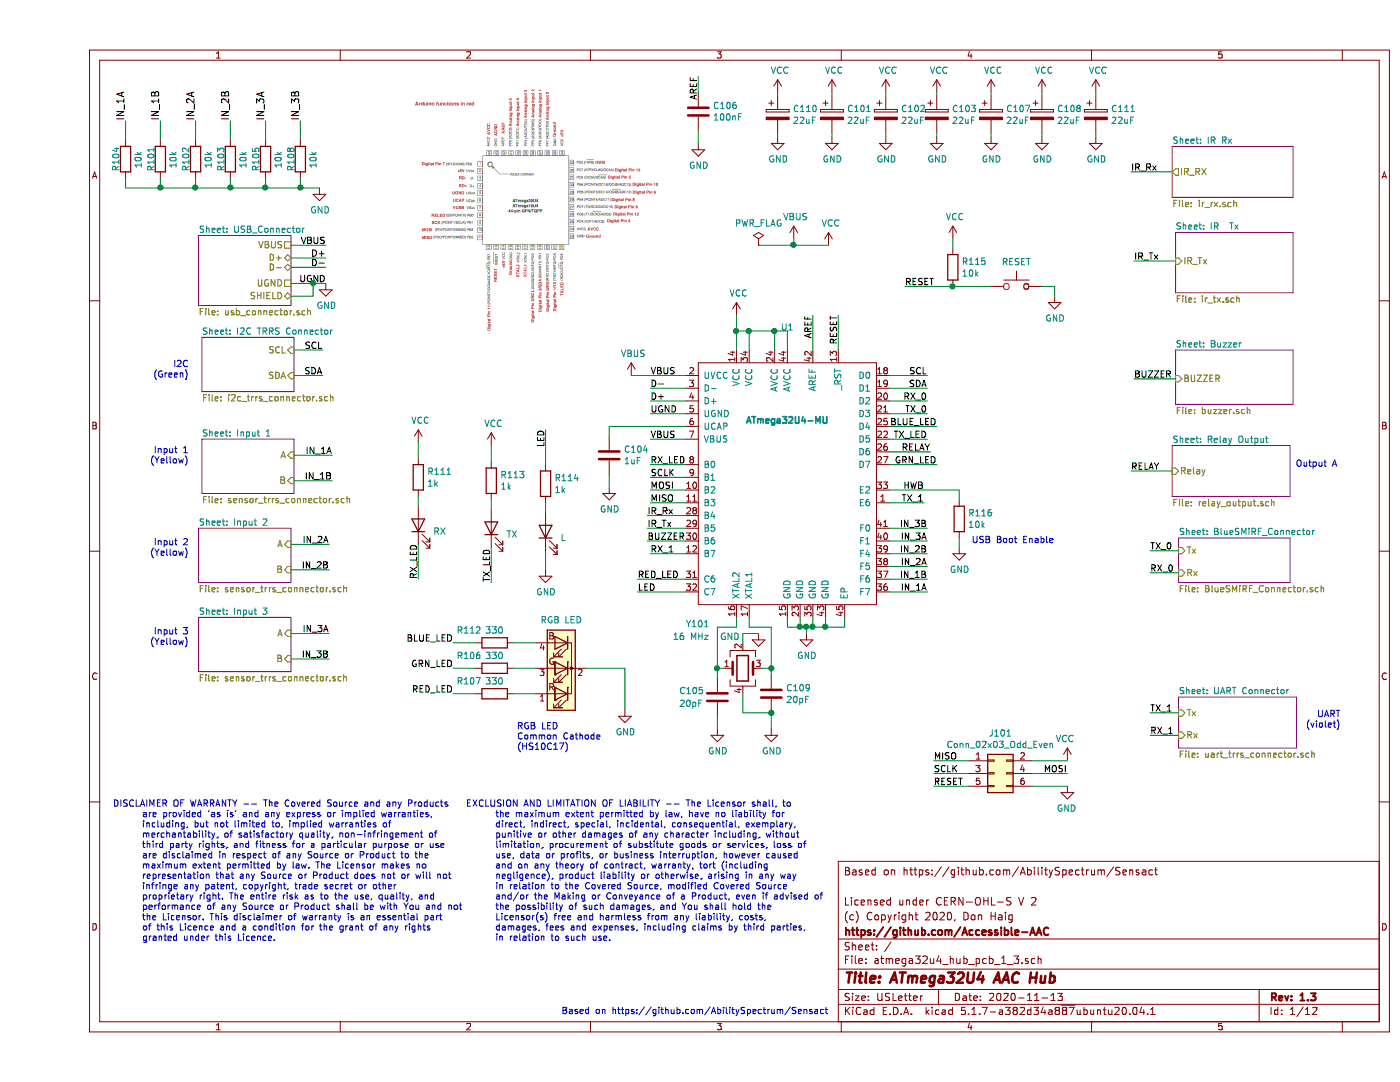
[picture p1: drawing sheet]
EESchema Schematic File Version 4
EELAYER 30 0
EELAYER END
$Descr USLetter 11000 8500
encoding utf-8
Sheet 1 12
Title "ATmega32U4 AAC Hub"
Date "2020-11-13"
Rev "1.3"
Comp "https://github.com/Accessible-AAC"
Comment1 "(c) Copyright 2020, Don Haig"
Comment2 "Licensed under CERN-OHL-S V 2"
Comment3 ""
Comment4 "Based on https://github.com/AbilitySpectrum/Sensact"
$EndDescr
Text Label 2225 2750 2    50   ~ 0
SCL
Text Label 2225 2950 2    50   ~ 0
SDA
Text Notes 1175 3650 2    50   ~ 0
Input 1\n(Yellow)
Text Notes 1175 2975 2    50   ~ 0
I2C\n(Green)
Wire Wire Line
	2000 2750 2225 2750
Wire Wire Line
	2000 2950 2225 2950
Text Label 2300 3575 2    50   ~ 0
IN_1A
Text Label 2300 3775 2    50   ~ 0
IN_1B
Text Label 2275 4275 2    50   ~ 0
IN_2A
Text Label 2275 4475 2    50   ~ 0
IN_2B
Wire Wire Line
	2000 3575 2300 3575
Wire Wire Line
	2300 3775 2000 3775
Wire Wire Line
	2275 4275 1975 4275
Wire Wire Line
	1975 4475 2275 4475
$Comp
L power:GND #PWR0107
U 1 1
P 6225 1075
F 0 "#PWR0107" H 6225 825 50  0001 C CNN
F 1 "GND" H 6230 902 50  0000 C CNN
F 2 "" H 6225 1075 50  0001 C CNN
F 3 "" H 6225 1075 50  0001 C CNN
	1    6225 1075
	1    0    0    -1  
$EndComp
Wire Wire Line
	6225 725  6225 750 
Wire Wire Line
	6225 1050 6225 1075
$Comp
L Device:CP C101
U 1 1
P 6225 900
F 0 "C101" H 6343 946 50  0000 L CNN
F 1 "22uF" H 6343 855 50  0000 L CNN
F 2 "Capacitor_SMD:C_0805_2012Metric" H 6263 750 50  0001 C CNN
F 3 "~" H 6225 900 50  0001 C CNN
F 4 "C45783" H 6225 900 50  0001 C CNN "LCSC"
	1    6225 900 
	1    0    0    -1  
$EndComp
$Sheet
S 1275 2650 725  425 
U 5DE6782E
F0 "I2C TRRS Connector" 50
F1 "i2c_trrs_connector.sch" 50
F2 "SCL" I R 2000 2750 50 
F3 "SDA" I R 2000 2950 50 
$EndSheet
$Sheet
S 1275 3450 725  425 
U 5DEA0F16
F0 "Input 1" 50
F1 "sensor_trrs_connector.sch" 50
F2 "A" I R 2000 3575 50 
F3 "B" I R 2000 3775 50 
$EndSheet
Text Notes 1175 4375 2    50   ~ 0
Input 2\n(Yellow)
$Sheet
S 1250 4150 725  425 
U 5DEB8CB2
F0 "Input 2" 50
F1 "sensor_trrs_connector.sch" 50
F2 "A" I R 1975 4275 50 
F3 "B" I R 1975 4475 50 
$EndSheet
Text Label 2275 4975 2    50   ~ 0
IN_3A
Text Label 2275 5175 2    50   ~ 0
IN_3B
Wire Wire Line
	2275 4975 1975 4975
Wire Wire Line
	1975 5175 2275 5175
Text Notes 1175 5075 2    50   ~ 0
Input 3\n(Yellow)
$Sheet
S 1250 4850 725  425 
U 5DEEB865
F0 "Input 3" 50
F1 "sensor_trrs_connector.sch" 50
F2 "A" I R 1975 4975 50 
F3 "B" I R 1975 5175 50 
$EndSheet
Wire Wire Line
	675  1100 675  950 
Text Label 675  950  1    56   ~ 0
IN_1A
Wire Wire Line
	950  1100 950  950 
Wire Wire Line
	1225 1100 1225 950 
Wire Wire Line
	1500 1100 1500 950 
Wire Wire Line
	1775 1100 1775 950 
Wire Wire Line
	2050 1100 2050 950 
$Sheet
S 8925 1825 925  475 
U 5DF0F500
F0 "IR  Tx" 50
F1 "ir_tx.sch" 50
F2 "IR_Tx" I L 8925 2050 50 
$EndSheet
Wire Wire Line
	8925 2050 8600 2050
Text Label 8600 2050 0    50   ~ 0
IR_Tx
$Sheet
S 8925 2750 925  425 
U 5DF1C911
F0 "Buzzer" 50
F1 "buzzer.sch" 50
F2 "BUZZER" I L 8925 2975 50 
$EndSheet
Wire Wire Line
	8925 2975 8600 2975
Text Label 8600 2975 0    50   ~ 0
BUZZER
Text Label 8575 3700 0    50   ~ 0
RELAY
Wire Wire Line
	8900 3700 8575 3700
$Sheet
S 8900 3500 925  400 
U 5DF31309
F0 "Relay Output" 50
F1 "relay_output.sch" 50
F2 "Relay" I L 8900 3700 50 
$EndSheet
Text Notes 10200 3675 2    50   ~ 0
Output A\n
Wire Wire Line
	8950 4325 8725 4325
Wire Wire Line
	8950 4500 8725 4500
Text Label 8725 4325 0    50   ~ 0
TX_0
Text Label 8725 4500 0    50   ~ 0
RX_0
Text Label 950  950  1    56   ~ 0
IN_1B
Text Label 1225 950  1    56   ~ 0
IN_2A
Text Label 1500 950  1    56   ~ 0
IN_2B
Text Label 1775 950  1    56   ~ 0
IN_3A
Text Label 2050 950  1    56   ~ 0
IN_3B
$Comp
L Device:R R104
U 1 1
P 675 1250
F 0 "R104" V 600 1150 50  0000 L CNN
F 1 "10k" V 775 1175 50  0000 L CNN
F 2 "Resistor_SMD:R_0603_1608Metric" V 605 1250 50  0001 C CNN
F 3 "~" H 675 1250 50  0001 C CNN
F 4 "CHIP RESISTOR - SURFACE MOUNT 10KOHMS ±1% 1/10W 0603 ROHS" V 675 1250 50  0001 C CNN "Description"
F 5 " C25804" V 675 1250 50  0001 C CNN "LCSC"
	1    675  1250
	1    0    0    -1  
$EndComp
Wire Wire Line
	675  1400 675  1475
Wire Wire Line
	2050 1400 2050 1475
Wire Wire Line
	1775 1400 1775 1475
Connection ~ 1775 1475
Wire Wire Line
	1775 1475 2050 1475
Wire Wire Line
	1500 1400 1500 1475
Connection ~ 1500 1475
Wire Wire Line
	1500 1475 1775 1475
Wire Wire Line
	675  1475 950  1475
Wire Wire Line
	950  1400 950  1475
Connection ~ 950  1475
Wire Wire Line
	950  1475 1225 1475
Wire Wire Line
	1225 1400 1225 1475
Connection ~ 1225 1475
Wire Wire Line
	1225 1475 1500 1475
$Comp
L Device:LED_RCGB D102
U 1 1
P 4100 5250
F 0 "D102" H 4100 4783 50  0001 C CNN
F 1 "RGB LED" H 4100 4874 50  0000 C CNN
F 2 "LED_THT:LED_D5.0mm-4_RGB" H 4100 5200 50  0001 C CNN
F 3 "~" H 4100 5200 50  0001 C CNN
	1    4100 5250
	-1   0    0    1   
$EndComp
Wire Wire Line
	4600 5250 4300 5250
$Comp
L power:GND #PWR0112
U 1 1
P 4600 5575
F 0 "#PWR0112" H 4600 5325 50  0001 C CNN
F 1 "GND" H 4605 5402 50  0000 C CNN
F 2 "" H 4600 5575 50  0001 C CNN
F 3 "" H 4600 5575 50  0001 C CNN
	1    4600 5575
	1    0    0    -1  
$EndComp
Wire Wire Line
	4600 5250 4600 5575
Wire Wire Line
	3725 5450 3900 5450
Wire Wire Line
	3725 5250 3900 5250
Wire Wire Line
	3725 5050 3900 5050
Text Label 3250 5450 2    50   ~ 0
RED_LED
Text Label 3250 5250 2    50   ~ 0
GRN_LED
Text Label 3250 5050 2    50   ~ 0
BLUE_LED
Wire Wire Line
	3425 5450 3250 5450
Wire Wire Line
	3425 5250 3250 5250
Wire Wire Line
	3425 5050 3250 5050
$Comp
L Device:R R112
U 1 1
P 3575 5050
F 0 "R112" V 3475 4850 50  0000 C CNN
F 1 "330" V 3475 5050 50  0000 C CNN
F 2 "Resistor_SMD:R_0603_1608Metric" V 3505 5050 50  0001 C CNN
F 3 "~" H 3575 5050 50  0001 C CNN
F 4 "CHIP RESISTOR - SURFACE MOUNT 330OHMS ±1% 1/10W 0603 ROHS" V 3575 5050 50  0001 C CNN "Description"
F 5 "C23138" V 3575 5050 50  0001 C CNN "LCSC"
	1    3575 5050
	0    1    1    0   
$EndComp
$Comp
L Device:R R106
U 1 1
P 3575 5250
F 0 "R106" V 3475 5050 50  0000 C CNN
F 1 "330" V 3475 5250 50  0000 C CNN
F 2 "Resistor_SMD:R_0603_1608Metric" V 3505 5250 50  0001 C CNN
F 3 "~" H 3575 5250 50  0001 C CNN
F 4 "CHIP RESISTOR - SURFACE MOUNT 330OHMS ±1% 1/10W 0603 ROHS" V 3575 5250 50  0001 C CNN "Description"
F 5 "C23138" V 3575 5250 50  0001 C CNN "LCSC"
	1    3575 5250
	0    1    1    0   
$EndComp
$Comp
L Device:R R107
U 1 1
P 3575 5450
F 0 "R107" V 3475 5250 50  0000 C CNN
F 1 "330" V 3475 5450 50  0000 C CNN
F 2 "Resistor_SMD:R_0603_1608Metric" V 3505 5450 50  0001 C CNN
F 3 "~" H 3575 5450 50  0001 C CNN
F 4 "CHIP RESISTOR - SURFACE MOUNT 330OHMS ±1% 1/10W 0603 ROHS" V 3575 5450 50  0001 C CNN "Description"
F 5 "C23138" V 3575 5450 50  0001 C CNN "LCSC"
	1    3575 5450
	0    1    1    0   
$EndComp
$Comp
L Device:R R101
U 1 1
P 950 1250
F 0 "R101" V 875 1150 50  0000 L CNN
F 1 "10k" V 1050 1175 50  0000 L CNN
F 2 "Resistor_SMD:R_0603_1608Metric" V 880 1250 50  0001 C CNN
F 3 "~" H 950 1250 50  0001 C CNN
F 4 "CHIP RESISTOR - SURFACE MOUNT 10KOHMS ±1% 1/10W 0603 ROHS" V 950 1250 50  0001 C CNN "Description"
F 5 " C25804" V 950 1250 50  0001 C CNN "LCSC"
	1    950  1250
	1    0    0    -1  
$EndComp
$Comp
L Device:R R102
U 1 1
P 1225 1250
F 0 "R102" V 1150 1150 50  0000 L CNN
F 1 "10k" V 1325 1175 50  0000 L CNN
F 2 "Resistor_SMD:R_0603_1608Metric" V 1155 1250 50  0001 C CNN
F 3 "~" H 1225 1250 50  0001 C CNN
F 4 "CHIP RESISTOR - SURFACE MOUNT 10KOHMS ±1% 1/10W 0603 ROHS" V 1225 1250 50  0001 C CNN "Description"
F 5 " C25804" V 1225 1250 50  0001 C CNN "LCSC"
	1    1225 1250
	1    0    0    -1  
$EndComp
$Comp
L Device:R R103
U 1 1
P 1500 1250
F 0 "R103" V 1425 1150 50  0000 L CNN
F 1 "10k" V 1600 1175 50  0000 L CNN
F 2 "Resistor_SMD:R_0603_1608Metric" V 1430 1250 50  0001 C CNN
F 3 "~" H 1500 1250 50  0001 C CNN
F 4 "CHIP RESISTOR - SURFACE MOUNT 10KOHMS ±1% 1/10W 0603 ROHS" V 1500 1250 50  0001 C CNN "Description"
F 5 " C25804" V 1500 1250 50  0001 C CNN "LCSC"
	1    1500 1250
	1    0    0    -1  
$EndComp
$Comp
L Device:R R105
U 1 1
P 1775 1250
F 0 "R105" V 1700 1150 50  0000 L CNN
F 1 "10k" V 1875 1175 50  0000 L CNN
F 2 "Resistor_SMD:R_0603_1608Metric" V 1705 1250 50  0001 C CNN
F 3 "~" H 1775 1250 50  0001 C CNN
F 4 "CHIP RESISTOR - SURFACE MOUNT 10KOHMS ±1% 1/10W 0603 ROHS" V 1775 1250 50  0001 C CNN "Description"
F 5 " C25804" V 1775 1250 50  0001 C CNN "LCSC"
	1    1775 1250
	1    0    0    -1  
$EndComp
$Comp
L Device:R R108
U 1 1
P 2050 1250
F 0 "R108" V 1975 1150 50  0000 L CNN
F 1 "10k" V 2150 1175 50  0000 L CNN
F 2 "Resistor_SMD:R_0603_1608Metric" V 1980 1250 50  0001 C CNN
F 3 "~" H 2050 1250 50  0001 C CNN
F 4 "CHIP RESISTOR - SURFACE MOUNT 10KOHMS ±1% 1/10W 0603 ROHS" V 2050 1250 50  0001 C CNN "Description"
F 5 " C25804" V 2050 1250 50  0001 C CNN "LCSC"
	1    2050 1250
	1    0    0    -1  
$EndComp
$Sheet
S 1250 1850 725  550 
U 5E160AF7
F0 "USB_Connector" 50
F1 "usb_connector.sch" 50
F2 "D+" B R 1975 2025 50 
F3 "D-" B R 1975 2100 50 
F4 "VBUS" U R 1975 1925 50 
F5 "UGND" U R 1975 2225 50 
F6 "SHIELD" B R 1975 2325 50 
$EndSheet
$Comp
L power:GND #PWR?
U 1 1
P 6025 4975
AR Path="/5E18A69F/5E22F320" Ref="#PWR?"  Part="1" 
AR Path="/5E22F320" Ref="#PWR0116"  Part="1" 
F 0 "#PWR0116" H 6025 4725 50  0001 C CNN
F 1 "GND" H 6030 4802 50  0000 C CNN
F 2 "" H 6025 4975 50  0001 C CNN
F 3 "" H 6025 4975 50  0001 C CNN
	1    6025 4975
	1    0    0    -1  
$EndComp
Wire Wire Line
	5875 4850 5875 4925
Wire Wire Line
	5875 4925 5975 4925
Wire Wire Line
	6025 4925 6025 4975
Wire Wire Line
	6175 4925 6175 4850
Connection ~ 6025 4925
Wire Wire Line
	6075 4850 6075 4925
Wire Wire Line
	6025 4925 6075 4925
Connection ~ 6075 4925
Wire Wire Line
	6075 4925 6175 4925
Wire Wire Line
	5975 4850 5975 4925
Connection ~ 5975 4925
Wire Wire Line
	5975 4925 6025 4925
Text Label 4800 3650 0    50   ~ 0
RX_LED
Text Label 6975 3450 2    50   ~ 0
TX_LED
Wire Wire Line
	4800 3650 5075 3650
Wire Wire Line
	6675 3450 6975 3450
Text Label 6950 3850 2    50   ~ 0
HWB
$Comp
L Device:C C?
U 1 1
P 5325 5475
AR Path="/5E18A69F/5E22F370" Ref="C?"  Part="1" 
AR Path="/5E22F370" Ref="C105"  Part="1" 
F 0 "C105" H 5025 5525 50  0000 L CNN
F 1 "20pF" H 5025 5425 50  0000 L CNN
F 2 "Capacitor_SMD:C_0603_1608Metric" H 5363 5325 50  0001 C CNN
F 3 "~" H 5325 5475 50  0001 C CNN
F 4 "C1648" H 5325 5475 50  0001 C CNN "LCSC"
	1    5325 5475
	1    0    0    -1  
$EndComp
$Comp
L power:GND #PWR?
U 1 1
P 5325 5725
AR Path="/5E18A69F/5E22F37C" Ref="#PWR?"  Part="1" 
AR Path="/5E22F37C" Ref="#PWR0110"  Part="1" 
F 0 "#PWR0110" H 5325 5475 50  0001 C CNN
F 1 "GND" H 5330 5552 50  0000 C CNN
F 2 "" H 5325 5725 50  0001 C CNN
F 3 "" H 5325 5725 50  0001 C CNN
	1    5325 5725
	1    0    0    -1  
$EndComp
$Comp
L power:GND #PWR?
U 1 1
P 5750 5725
AR Path="/5E18A69F/5E22F382" Ref="#PWR?"  Part="1" 
AR Path="/5E22F382" Ref="#PWR0115"  Part="1" 
F 0 "#PWR0115" H 5750 5475 50  0001 C CNN
F 1 "GND" H 5755 5552 50  0000 C CNN
F 2 "" H 5750 5725 50  0001 C CNN
F 3 "" H 5750 5725 50  0001 C CNN
	1    5750 5725
	1    0    0    -1  
$EndComp
Wire Wire Line
	5475 4850 5475 4925
Wire Wire Line
	5475 4925 5325 4925
Wire Wire Line
	5325 4925 5325 5250
Wire Wire Line
	5375 5250 5325 5250
Connection ~ 5325 5250
Wire Wire Line
	5325 5250 5325 5325
Wire Wire Line
	5675 5250 5750 5250
Wire Wire Line
	5750 5250 5750 5300
Wire Wire Line
	5750 5250 5750 4925
Wire Wire Line
	5750 4925 5575 4925
Wire Wire Line
	5575 4925 5575 4850
Connection ~ 5750 5250
Wire Wire Line
	5325 5625 5325 5725
$Comp
L Device:R R?
U 1 1
P 2975 3750
AR Path="/5E18A69F/5E22F396" Ref="R?"  Part="1" 
AR Path="/5E22F396" Ref="R111"  Part="1" 
F 0 "R111" H 3045 3796 50  0000 L CNN
F 1 "1k" H 3045 3705 50  0000 L CNN
F 2 "Resistor_SMD:R_0603_1608Metric" V 2905 3750 50  0001 C CNN
F 3 "~" H 2975 3750 50  0001 C CNN
F 4 "C21190" H 2975 3750 50  0001 C CNN "LCSC"
	1    2975 3750
	1    0    0    -1  
$EndComp
$Comp
L Device:LED D?
U 1 1
P 2975 4125
AR Path="/5E18A69F/5E22F39C" Ref="D?"  Part="1" 
AR Path="/5E22F39C" Ref="D101"  Part="1" 
F 0 "D101" V 3014 4008 50  0001 R CNN
F 1 "RX" V 2923 4008 50  0000 R CNN
F 2 "LED_SMD:LED_0603_1608Metric" H 2975 4125 50  0001 C CNN
F 3 "~" H 2975 4125 50  0001 C CNN
F 4 "C72043" V 2975 4125 50  0001 C CNN "LCSC"
	1    2975 4125
	0    -1   -1   0   
$EndComp
Wire Wire Line
	2975 3900 2975 3975
Wire Wire Line
	2975 4275 2975 4550
Text Label 2975 4550 1    50   ~ 0
RX_LED
$Comp
L Device:R R?
U 1 1
P 3550 3775
AR Path="/5E18A69F/5E22F3AC" Ref="R?"  Part="1" 
AR Path="/5E22F3AC" Ref="R113"  Part="1" 
F 0 "R113" H 3620 3821 50  0000 L CNN
F 1 "1k" H 3620 3730 50  0000 L CNN
F 2 "Resistor_SMD:R_0603_1608Metric" V 3480 3775 50  0001 C CNN
F 3 "~" H 3550 3775 50  0001 C CNN
F 4 "C21190" H 3550 3775 50  0001 C CNN "LCSC"
	1    3550 3775
	1    0    0    -1  
$EndComp
$Comp
L Device:LED D?
U 1 1
P 3550 4150
AR Path="/5E18A69F/5E22F3B2" Ref="D?"  Part="1" 
AR Path="/5E22F3B2" Ref="D103"  Part="1" 
F 0 "D103" V 3589 4033 50  0001 R CNN
F 1 "TX" V 3498 4033 50  0000 R CNN
F 2 "LED_SMD:LED_0603_1608Metric" H 3550 4150 50  0001 C CNN
F 3 "~" H 3550 4150 50  0001 C CNN
F 4 "C2286" V 3550 4150 50  0001 C CNN "LCSC"
	1    3550 4150
	0    -1   -1   0   
$EndComp
Wire Wire Line
	3550 3925 3550 4000
Wire Wire Line
	3550 4300 3550 4575
Text Label 3550 4575 1    50   ~ 0
TX_LED
Wire Wire Line
	5475 2750 5475 2600
$Comp
L power:VCC #PWR?
U 1 1
P 5475 2475
AR Path="/5E18A69F/5E22F3D1" Ref="#PWR?"  Part="1" 
AR Path="/5E22F3D1" Ref="#PWR0113"  Part="1" 
F 0 "#PWR0113" H 5475 2325 50  0001 C CNN
F 1 "VCC" H 5492 2648 50  0000 C CNN
F 2 "" H 5475 2475 50  0001 C CNN
F 3 "" H 5475 2475 50  0001 C CNN
	1    5475 2475
	1    0    0    -1  
$EndComp
Wire Wire Line
	5575 2750 5575 2600
Wire Wire Line
	5575 2600 5475 2600
Connection ~ 5475 2600
Wire Wire Line
	5475 2600 5475 2475
$Comp
L Switch:SW_Push SW?
U 1 1
P 7675 2250
AR Path="/5E18A69F/5E22F3DB" Ref="SW?"  Part="1" 
AR Path="/5E22F3DB" Ref="SW101"  Part="1" 
F 0 "SW101" H 7675 2535 50  0001 C CNN
F 1 "RESET" H 7675 2444 50  0000 C CNN
F 2 "Button_Switch_THT:SW_PUSH_6mm" H 7675 2450 50  0001 C CNN
F 3 "~" H 7675 2450 50  0001 C CNN
	1    7675 2250
	1    0    0    -1  
$EndComp
Wire Wire Line
	6275 2750 6275 2475
Text Label 6275 2475 3    50   ~ 0
RESET
Text Label 6800 2250 0    50   ~ 0
RESET
$Comp
L power:GND #PWR?
U 1 1
P 7975 2325
AR Path="/5E18A69F/5E22F3E4" Ref="#PWR?"  Part="1" 
AR Path="/5E22F3E4" Ref="#PWR0120"  Part="1" 
F 0 "#PWR0120" H 7975 2075 50  0001 C CNN
F 1 "GND" H 7980 2152 50  0000 C CNN
F 2 "" H 7975 2325 50  0001 C CNN
F 3 "" H 7975 2325 50  0001 C CNN
	1    7975 2325
	1    0    0    -1  
$EndComp
Wire Wire Line
	7875 2250 7975 2250
Wire Wire Line
	7975 2250 7975 2325
$Comp
L Device:R R?
U 1 1
P 7175 2100
AR Path="/5E18A69F/5E22F3EC" Ref="R?"  Part="1" 
AR Path="/5E22F3EC" Ref="R115"  Part="1" 
F 0 "R115" H 7245 2146 50  0000 L CNN
F 1 "10k" H 7245 2055 50  0000 L CNN
F 2 "Resistor_SMD:R_0603_1608Metric" V 7105 2100 50  0001 C CNN
F 3 "~" H 7175 2100 50  0001 C CNN
F 4 " C25804" H 7175 2100 50  0001 C CNN "LCSC"
	1    7175 2100
	1    0    0    -1  
$EndComp
$Comp
L power:VCC #PWR?
U 1 1
P 7175 1875
AR Path="/5E18A69F/5E22F3F2" Ref="#PWR?"  Part="1" 
AR Path="/5E22F3F2" Ref="#PWR0117"  Part="1" 
F 0 "#PWR0117" H 7175 1725 50  0001 C CNN
F 1 "VCC" H 7192 2048 50  0000 C CNN
F 2 "" H 7175 1875 50  0001 C CNN
F 3 "" H 7175 1875 50  0001 C CNN
	1    7175 1875
	1    0    0    -1  
$EndComp
Wire Wire Line
	6800 2250 7175 2250
Wire Wire Line
	7175 2250 7475 2250
Connection ~ 7175 2250
Wire Wire Line
	7175 1875 7175 1950
Wire Wire Line
	5875 2750 5875 2600
Wire Wire Line
	5875 2600 5775 2600
Connection ~ 5575 2600
Wire Wire Line
	5775 2750 5775 2600
Connection ~ 5775 2600
Wire Wire Line
	5775 2600 5575 2600
Wire Wire Line
	6075 2750 6075 2475
Text Label 6075 2475 3    50   ~ 0
AREF
Text Label 5175 600  3    50   ~ 0
AREF
$Comp
L Device:C C?
U 1 1
P 5175 875
AR Path="/5E18A69F/5E22F405" Ref="C?"  Part="1" 
AR Path="/5E22F405" Ref="C106"  Part="1" 
F 0 "C106" H 5290 921 50  0000 L CNN
F 1 "100nF" H 5290 830 50  0000 L CNN
F 2 "Capacitor_SMD:C_0805_2012Metric" H 5213 725 50  0001 C CNN
F 3 "~" H 5175 875 50  0001 C CNN
F 4 "C49678" H 5175 875 50  0001 C CNN "LCSC"
	1    5175 875 
	1    0    0    -1  
$EndComp
$Comp
L power:GND #PWR?
U 1 1
P 5175 1125
AR Path="/5E18A69F/5E22F40B" Ref="#PWR?"  Part="1" 
AR Path="/5E22F40B" Ref="#PWR0114"  Part="1" 
F 0 "#PWR0114" H 5175 875 50  0001 C CNN
F 1 "GND" H 5180 952 50  0000 C CNN
F 2 "" H 5175 1125 50  0001 C CNN
F 3 "" H 5175 1125 50  0001 C CNN
	1    5175 1125
	1    0    0    -1  
$EndComp
Wire Wire Line
	5175 600  5175 725 
Wire Wire Line
	5175 1025 5175 1125
$Comp
L Device:C C?
U 1 1
P 4475 3575
AR Path="/5E18A69F/5E22F414" Ref="C?"  Part="1" 
AR Path="/5E22F414" Ref="C104"  Part="1" 
F 0 "C104" H 4590 3621 50  0000 L CNN
F 1 "1uF" H 4590 3530 50  0000 L CNN
F 2 "Capacitor_SMD:C_0805_2012Metric" H 4513 3425 50  0001 C CNN
F 3 "~" H 4475 3575 50  0001 C CNN
F 4 "C28323" H 4475 3575 50  0001 C CNN "LCSC"
	1    4475 3575
	1    0    0    -1  
$EndComp
$Comp
L power:GND #PWR?
U 1 1
P 4475 3825
AR Path="/5E18A69F/5E22F41A" Ref="#PWR?"  Part="1" 
AR Path="/5E22F41A" Ref="#PWR0105"  Part="1" 
F 0 "#PWR0105" H 4475 3575 50  0001 C CNN
F 1 "GND" H 4480 3652 50  0000 C CNN
F 2 "" H 4475 3825 50  0001 C CNN
F 3 "" H 4475 3825 50  0001 C CNN
	1    4475 3825
	1    0    0    -1  
$EndComp
Wire Wire Line
	4475 3725 4475 3825
Text Label 4800 3450 0    50   ~ 0
VBUS
Wire Wire Line
	4800 3450 5075 3450
Text Label 4800 2950 0    50   ~ 0
VBUS
$Comp
L power:VBUS #PWR?
U 1 1
P 4650 2950
AR Path="/5E18A69F/5E22F427" Ref="#PWR?"  Part="1" 
AR Path="/5E22F427" Ref="#PWR0108"  Part="1" 
F 0 "#PWR0108" H 4650 2800 50  0001 C CNN
F 1 "VBUS" H 4665 3123 50  0000 C CNN
F 2 "" H 4650 2950 50  0001 C CNN
F 3 "" H 4650 2950 50  0001 C CNN
	1    4650 2950
	1    0    0    -1  
$EndComp
Wire Wire Line
	4650 2950 5075 2950
$Comp
L power:VCC #PWR0119
U 1 1
P 6225 725
F 0 "#PWR0119" H 6225 575 50  0001 C CNN
F 1 "VCC" H 6242 898 50  0000 C CNN
F 2 "" H 6225 725 50  0001 C CNN
F 3 "" H 6225 725 50  0001 C CNN
	1    6225 725 
	1    0    0    -1  
$EndComp
Text Label 2250 1925 2    50   ~ 0
VBUS
Wire Wire Line
	2250 1925 1975 1925
Text Label 2250 2025 2    50   ~ 0
D+
Wire Wire Line
	2250 2025 1975 2025
Text Label 2250 2100 2    50   ~ 0
D-
Wire Wire Line
	2250 2100 1975 2100
Text Label 4800 3150 0    50   ~ 0
D+
Wire Wire Line
	4800 3150 5075 3150
Text Label 4800 3050 0    50   ~ 0
D-
Wire Wire Line
	4800 3050 5075 3050
Text Label 4800 3250 0    50   ~ 0
UGND
Wire Wire Line
	4800 3250 5075 3250
Text Label 2250 2225 2    50   ~ 0
UGND
Wire Wire Line
	2250 2225 2150 2225
Text Label 6975 2950 2    50   ~ 0
SCL
Wire Wire Line
	6675 2950 6975 2950
Text Label 6975 3050 2    50   ~ 0
SDA
Wire Wire Line
	6675 3050 6975 3050
Text Label 6975 3150 2    50   ~ 0
RX_0
Wire Wire Line
	6675 3150 6975 3150
Text Label 6975 3250 2    50   ~ 0
TX_0
Wire Wire Line
	6675 3250 6975 3250
Text Label 4800 3750 0    50   ~ 0
SCLK
Wire Wire Line
	4800 3750 5075 3750
Text Label 4700 4550 0    50   ~ 0
RED_LED
Wire Wire Line
	4700 4550 5075 4550
Text Label 7050 3350 2    50   ~ 0
BLUE_LED
Text Label 7050 3650 2    50   ~ 0
GRN_LED
Wire Wire Line
	7050 3350 6675 3350
Wire Wire Line
	7050 3650 6675 3650
Wire Wire Line
	5075 4250 4775 4250
Text Label 4775 4250 0    50   ~ 0
BUZZER
Wire Wire Line
	5075 4150 4775 4150
Text Label 6975 4250 2    50   ~ 0
IN_3A
Wire Wire Line
	6675 4250 6975 4250
Text Label 6975 4150 2    50   ~ 0
IN_3B
Wire Wire Line
	6675 4150 6975 4150
Text Label 6975 4350 2    50   ~ 0
IN_2B
Text Label 6975 4450 2    50   ~ 0
IN_2A
Text Label 6975 4550 2    50   ~ 0
IN_1B
Text Label 6975 4650 2    50   ~ 0
IN_1A
Text Label 4700 4650 0    50   ~ 0
LED
Wire Wire Line
	4700 4650 5075 4650
$Comp
L Device:R R?
U 1 1
P 3975 3800
AR Path="/5E18A69F/5E49C305" Ref="R?"  Part="1" 
AR Path="/5E49C305" Ref="R114"  Part="1" 
F 0 "R114" H 4045 3846 50  0000 L CNN
F 1 "1k" H 4045 3755 50  0000 L CNN
F 2 "Resistor_SMD:R_0603_1608Metric" V 3905 3800 50  0001 C CNN
F 3 "~" H 3975 3800 50  0001 C CNN
F 4 "C21190" H 3975 3800 50  0001 C CNN "LCSC"
	1    3975 3800
	1    0    0    -1  
$EndComp
$Comp
L Device:LED D?
U 1 1
P 3975 4175
AR Path="/5E18A69F/5E49C30B" Ref="D?"  Part="1" 
AR Path="/5E49C30B" Ref="D104"  Part="1" 
F 0 "D104" V 4014 4058 50  0001 R CNN
F 1 "L" V 3923 4058 50  0000 R CNN
F 2 "LED_SMD:LED_0603_1608Metric" H 3975 4175 50  0001 C CNN
F 3 "~" H 3975 4175 50  0001 C CNN
F 4 "C72038" V 3975 4175 50  0001 C CNN "LCSC"
	1    3975 4175
	0    -1   -1   0   
$EndComp
$Comp
L power:GND #PWR?
U 1 1
P 3975 4475
AR Path="/5E18A69F/5E49C311" Ref="#PWR?"  Part="1" 
AR Path="/5E49C311" Ref="#PWR0106"  Part="1" 
F 0 "#PWR0106" H 3975 4225 50  0001 C CNN
F 1 "GND" H 3980 4302 50  0000 C CNN
F 2 "" H 3975 4475 50  0001 C CNN
F 3 "" H 3975 4475 50  0001 C CNN
	1    3975 4475
	1    0    0    -1  
$EndComp
Wire Wire Line
	3975 4325 3975 4475
Wire Wire Line
	3975 3950 3975 4025
Wire Wire Line
	3975 3650 3975 3375
Text Label 3975 3375 3    50   ~ 0
LED
Text Label 4800 3850 0    50   ~ 0
MOSI
Wire Wire Line
	4800 3850 5075 3850
Text Label 4800 3950 0    50   ~ 0
MISO
Wire Wire Line
	4800 3950 5075 3950
Wire Wire Line
	6675 4350 6975 4350
Wire Wire Line
	6675 4450 6975 4450
Wire Wire Line
	6675 4550 6975 4550
Wire Wire Line
	6675 4650 6975 4650
Wire Wire Line
	6675 3950 6950 3950
Text Label 6950 3950 2    50   ~ 0
TX_1
$Comp
L power:VCC #PWR0124
U 1 1
P 6200 1925
F 0 "#PWR0124" H 6200 1775 50  0001 C CNN
F 1 "VCC" H 6217 2098 50  0000 C CNN
F 2 "" H 6200 1925 50  0001 C CNN
F 3 "" H 6200 1925 50  0001 C CNN
	1    6200 1925
	1    0    0    -1  
$EndComp
Wire Wire Line
	5925 1925 6200 1925
Wire Wire Line
	4475 3350 5075 3350
Wire Wire Line
	4475 3350 4475 3425
Text Notes 7975 4275 2    50   ~ 0
USB Boot Enable
Wire Wire Line
	7225 4225 7225 4300
Wire Wire Line
	7225 3850 7225 3925
$Comp
L power:GND #PWR?
U 1 1
P 7225 4300
AR Path="/5E18A69F/5E22F3C8" Ref="#PWR?"  Part="1" 
AR Path="/5E22F3C8" Ref="#PWR0118"  Part="1" 
F 0 "#PWR0118" H 7225 4050 50  0001 C CNN
F 1 "GND" H 7230 4127 50  0000 C CNN
F 2 "" H 7225 4300 50  0001 C CNN
F 3 "" H 7225 4300 50  0001 C CNN
	1    7225 4300
	1    0    0    -1  
$EndComp
$Comp
L Device:R R?
U 1 1
P 7225 4075
AR Path="/5E18A69F/5E22F3C2" Ref="R?"  Part="1" 
AR Path="/5E22F3C2" Ref="R116"  Part="1" 
F 0 "R116" H 7295 4121 50  0000 L CNN
F 1 "10k" H 7295 4030 50  0000 L CNN
F 2 "Resistor_SMD:R_0603_1608Metric" V 7155 4075 50  0001 C CNN
F 3 "~" H 7225 4075 50  0001 C CNN
F 4 " C25804" H 7225 4075 50  0001 C CNN "LCSC"
	1    7225 4075
	1    0    0    -1  
$EndComp
Wire Wire Line
	6675 3850 7225 3850
Wire Wire Line
	1975 2325 2150 2325
Wire Wire Line
	2150 2325 2150 2225
Connection ~ 2150 2225
Wire Wire Line
	2150 2225 1975 2225
$Comp
L power:VBUS #PWR0123
U 1 1
P 5925 1875
F 0 "#PWR0123" H 5925 1725 50  0001 C CNN
F 1 "VBUS" H 5940 2048 50  0000 C CNN
F 2 "" H 5925 1875 50  0001 C CNN
F 3 "" H 5925 1875 50  0001 C CNN
	1    5925 1875
	1    0    0    -1  
$EndComp
$Comp
L power:GND #PWR0109
U 1 1
P 6650 1075
F 0 "#PWR0109" H 6650 825 50  0001 C CNN
F 1 "GND" H 6655 902 50  0000 C CNN
F 2 "" H 6650 1075 50  0001 C CNN
F 3 "" H 6650 1075 50  0001 C CNN
	1    6650 1075
	1    0    0    -1  
$EndComp
Wire Wire Line
	6650 725  6650 750 
Wire Wire Line
	6650 1050 6650 1075
$Comp
L Device:CP C102
U 1 1
P 6650 900
F 0 "C102" H 6768 946 50  0000 L CNN
F 1 "22uF" H 6768 855 50  0000 L CNN
F 2 "Capacitor_SMD:C_0805_2012Metric" H 6688 750 50  0001 C CNN
F 3 "~" H 6650 900 50  0001 C CNN
F 4 "C45783" H 6650 900 50  0001 C CNN "LCSC"
	1    6650 900 
	1    0    0    -1  
$EndComp
$Comp
L power:VCC #PWR0111
U 1 1
P 6650 725
F 0 "#PWR0111" H 6650 575 50  0001 C CNN
F 1 "VCC" H 6667 898 50  0000 C CNN
F 2 "" H 6650 725 50  0001 C CNN
F 3 "" H 6650 725 50  0001 C CNN
	1    6650 725 
	1    0    0    -1  
$EndComp
$Comp
L power:GND #PWR0121
U 1 1
P 7050 1075
F 0 "#PWR0121" H 7050 825 50  0001 C CNN
F 1 "GND" H 7055 902 50  0000 C CNN
F 2 "" H 7050 1075 50  0001 C CNN
F 3 "" H 7050 1075 50  0001 C CNN
	1    7050 1075
	1    0    0    -1  
$EndComp
Wire Wire Line
	7050 725  7050 750 
Wire Wire Line
	7050 1050 7050 1075
$Comp
L Device:CP C103
U 1 1
P 7050 900
F 0 "C103" H 7168 946 50  0000 L CNN
F 1 "22uF" H 7168 855 50  0000 L CNN
F 2 "Capacitor_SMD:C_0805_2012Metric" H 7088 750 50  0001 C CNN
F 3 "~" H 7050 900 50  0001 C CNN
F 4 "C45783" H 7050 900 50  0001 C CNN "LCSC"
	1    7050 900 
	1    0    0    -1  
$EndComp
$Comp
L power:VCC #PWR0122
U 1 1
P 7050 725
F 0 "#PWR0122" H 7050 575 50  0001 C CNN
F 1 "VCC" H 7067 898 50  0000 C CNN
F 2 "" H 7050 725 50  0001 C CNN
F 3 "" H 7050 725 50  0001 C CNN
	1    7050 725 
	1    0    0    -1  
$EndComp
$Comp
L power:GND #PWR0125
U 1 1
P 7475 1075
F 0 "#PWR0125" H 7475 825 50  0001 C CNN
F 1 "GND" H 7480 902 50  0000 C CNN
F 2 "" H 7475 1075 50  0001 C CNN
F 3 "" H 7475 1075 50  0001 C CNN
	1    7475 1075
	1    0    0    -1  
$EndComp
Wire Wire Line
	7475 725  7475 750 
Wire Wire Line
	7475 1050 7475 1075
$Comp
L Device:CP C107
U 1 1
P 7475 900
F 0 "C107" H 7593 946 50  0000 L CNN
F 1 "22uF" H 7593 855 50  0000 L CNN
F 2 "Capacitor_SMD:C_0805_2012Metric" H 7513 750 50  0001 C CNN
F 3 "~" H 7475 900 50  0001 C CNN
F 4 "C45783" H 7475 900 50  0001 C CNN "LCSC"
	1    7475 900 
	1    0    0    -1  
$EndComp
$Comp
L power:VCC #PWR0126
U 1 1
P 7475 725
F 0 "#PWR0126" H 7475 575 50  0001 C CNN
F 1 "VCC" H 7492 898 50  0000 C CNN
F 2 "" H 7475 725 50  0001 C CNN
F 3 "" H 7475 725 50  0001 C CNN
	1    7475 725 
	1    0    0    -1  
$EndComp
$Comp
L power:GND #PWR0127
U 1 1
P 7875 1075
F 0 "#PWR0127" H 7875 825 50  0001 C CNN
F 1 "GND" H 7880 902 50  0000 C CNN
F 2 "" H 7875 1075 50  0001 C CNN
F 3 "" H 7875 1075 50  0001 C CNN
	1    7875 1075
	1    0    0    -1  
$EndComp
Wire Wire Line
	7875 725  7875 750 
Wire Wire Line
	7875 1050 7875 1075
$Comp
L Device:CP C108
U 1 1
P 7875 900
F 0 "C108" H 7993 946 50  0000 L CNN
F 1 "22uF" H 7993 855 50  0000 L CNN
F 2 "Capacitor_SMD:C_0805_2012Metric" H 7913 750 50  0001 C CNN
F 3 "~" H 7875 900 50  0001 C CNN
F 4 "C45783" H 7875 900 50  0001 C CNN "LCSC"
	1    7875 900 
	1    0    0    -1  
$EndComp
$Comp
L power:VCC #PWR0128
U 1 1
P 7875 725
F 0 "#PWR0128" H 7875 575 50  0001 C CNN
F 1 "VCC" H 7892 898 50  0000 C CNN
F 2 "" H 7875 725 50  0001 C CNN
F 3 "" H 7875 725 50  0001 C CNN
	1    7875 725 
	1    0    0    -1  
$EndComp
$Comp
L Device:C C?
U 1 1
P 5750 5450
AR Path="/5E18A69F/5E23AD56" Ref="C?"  Part="1" 
AR Path="/5E23AD56" Ref="C109"  Part="1" 
F 0 "C109" H 5865 5496 50  0000 L CNN
F 1 "20pF" H 5865 5405 50  0000 L CNN
F 2 "Capacitor_SMD:C_0603_1608Metric" H 5788 5300 50  0001 C CNN
F 3 "~" H 5750 5450 50  0001 C CNN
F 4 "C1648" H 5750 5450 50  0001 C CNN "LCSC"
	1    5750 5450
	1    0    0    -1  
$EndComp
Wire Wire Line
	5750 5600 5750 5725
Wire Wire Line
	5075 4350 4800 4350
Text Label 4800 4350 0    50   ~ 0
RX_1
$Comp
L power:GND #PWR0134
U 1 1
P 2250 2225
F 0 "#PWR0134" H 2250 1975 50  0001 C CNN
F 1 "GND" H 2255 2052 50  0000 C CNN
F 2 "" H 2250 2225 50  0001 C CNN
F 3 "" H 2250 2225 50  0001 C CNN
	1    2250 2225
	1    0    0    -1  
$EndComp
Text Label 4775 4150 0    50   ~ 0
IR_Tx
Wire Wire Line
	6675 3550 7000 3550
Text Label 7000 3550 2    50   ~ 0
RELAY
$Comp
L power:PWR_FLAG #FLG0101
U 1 1
P 5650 1925
F 0 "#FLG0101" H 5650 2000 50  0001 C CNN
F 1 "PWR_FLAG" H 5650 2098 50  0000 C CNN
F 2 "" H 5650 1925 50  0001 C CNN
F 3 "~" H 5650 1925 50  0001 C CNN
	1    5650 1925
	1    0    0    -1  
$EndComp
Wire Wire Line
	5650 1925 5925 1925
Connection ~ 5925 1925
Wire Wire Line
	5925 1925 5925 1875
$Comp
L Device:Crystal_GND24 Y101
U 1 1
P 5525 5250
F 0 "Y101" H 5075 5600 50  0000 L CNN
F 1 "16 MHz" H 4975 5500 50  0000 L CNN
F 2 "Crystal:Crystal_SMD_3225-4Pin_3.2x2.5mm" H 5525 5250 50  0001 C CNN
F 3 "/home/don/kicad/libraries/dbh_kicad_library/datasheets/Yangxing-Tech-X322516MLB4SI_C13738.pdf" H 5525 5250 50  0001 C CNN
F 4 " C13738" H 5525 5250 50  0001 C CNN "LCSC"
	1    5525 5250
	1    0    0    -1  
$EndComp
Wire Wire Line
	5525 5450 5525 5600
Wire Wire Line
	5525 5600 5750 5600
Connection ~ 5750 5600
Wire Wire Line
	5525 5050 5525 4975
Wire Wire Line
	5525 4975 5650 4975
$Comp
L power:GND #PWR?
U 1 1
P 5650 4975
AR Path="/5E18A69F/5E3D2DFD" Ref="#PWR?"  Part="1" 
AR Path="/5E3D2DFD" Ref="#PWR0103"  Part="1" 
F 0 "#PWR0103" H 5650 4725 50  0001 C CNN
F 1 "GND" H 5425 4950 50  0000 C CNN
F 2 "" H 5650 4975 50  0001 C CNN
F 3 "" H 5650 4975 50  0001 C CNN
	1    5650 4975
	1    0    0    -1  
$EndComp
Text Notes 3750 5900 0    50   ~ 0
RGB LED \nCommon Cathode\n(HS10C17)
Text Label 7025 6075 0    50   ~ 0
SCLK
Wire Wire Line
	7025 6075 7300 6075
Text Label 8075 6075 2    50   ~ 0
MOSI
Wire Wire Line
	8075 6075 7800 6075
Text Label 7025 5975 0    50   ~ 0
MISO
Wire Wire Line
	7025 5975 7300 5975
Text Label 7025 6175 0    50   ~ 0
RESET
Wire Wire Line
	7025 6175 7300 6175
Wire Wire Line
	8075 6175 7800 6175
Wire Wire Line
	8075 5975 7800 5975
$Comp
L power:VCC #PWR0135
U 1 1
P 8075 5975
F 0 "#PWR0135" H 8075 5825 50  0001 C CNN
F 1 "VCC" H 8092 6148 50  0000 C CNN
F 2 "" H 8075 5975 50  0001 C CNN
F 3 "" H 8075 5975 50  0001 C CNN
	1    8075 5975
	-1   0    0    -1  
$EndComp
$Comp
L power:GND #PWR0136
U 1 1
P 8075 6175
F 0 "#PWR0136" H 8075 5925 50  0001 C CNN
F 1 "GND" H 8080 6002 50  0000 C CNN
F 2 "" H 8075 6175 50  0001 C CNN
F 3 "" H 8075 6175 50  0001 C CNN
	1    8075 6175
	-1   0    0    -1  
$EndComp
$Comp
L power:VCC #PWR0101
U 1 1
P 2975 3475
F 0 "#PWR0101" H 2975 3325 50  0001 C CNN
F 1 "VCC" H 2992 3648 50  0000 C CNN
F 2 "" H 2975 3475 50  0001 C CNN
F 3 "" H 2975 3475 50  0001 C CNN
	1    2975 3475
	1    0    0    -1  
$EndComp
Wire Wire Line
	2975 3475 2975 3600
$Comp
L power:VCC #PWR0104
U 1 1
P 3550 3500
F 0 "#PWR0104" H 3550 3350 50  0001 C CNN
F 1 "VCC" H 3567 3673 50  0000 C CNN
F 2 "" H 3550 3500 50  0001 C CNN
F 3 "" H 3550 3500 50  0001 C CNN
	1    3550 3500
	1    0    0    -1  
$EndComp
Wire Wire Line
	3550 3500 3550 3625
$Comp
L Connector_Generic:Conn_02x03_Odd_Even J101
U 1 1
P 7500 6075
F 0 "J101" H 7550 6392 50  0000 C CNN
F 1 "Conn_02x03_Odd_Even" H 7550 6301 50  0000 C CNN
F 2 "Connector_PinHeader_2.54mm:PinHeader_2x03_P2.54mm_Vertical" H 7500 6075 50  0001 C CNN
F 3 "~" H 7500 6075 50  0001 C CNN
	1    7500 6075
	1    0    0    -1  
$EndComp
Text Notes 4100 7975 0    50   ~ 0
Based on https://github.com/AbilitySpectrum/Sensact
$Sheet
S 8900 1150 950  400 
U 5E68B457
F0 "IR Rx" 50
F1 "ir_rx.sch" 50
F2 "IR_RX" O L 8900 1350 50 
$EndSheet
$Comp
L power:GND #PWR0137
U 1 1
P 5800 1075
F 0 "#PWR0137" H 5800 825 50  0001 C CNN
F 1 "GND" H 5805 902 50  0000 C CNN
F 2 "" H 5800 1075 50  0001 C CNN
F 3 "" H 5800 1075 50  0001 C CNN
	1    5800 1075
	1    0    0    -1  
$EndComp
Wire Wire Line
	5800 725  5800 750 
Wire Wire Line
	5800 1050 5800 1075
$Comp
L Device:CP C110
U 1 1
P 5800 900
F 0 "C110" H 5918 946 50  0000 L CNN
F 1 "22uF" H 5918 855 50  0000 L CNN
F 2 "Capacitor_SMD:C_0805_2012Metric" H 5838 750 50  0001 C CNN
F 3 "~" H 5800 900 50  0001 C CNN
F 4 "C45783" H 5800 900 50  0001 C CNN "LCSC"
	1    5800 900 
	1    0    0    -1  
$EndComp
$Comp
L power:VCC #PWR0138
U 1 1
P 5800 725
F 0 "#PWR0138" H 5800 575 50  0001 C CNN
F 1 "VCC" H 5817 898 50  0000 C CNN
F 2 "" H 5800 725 50  0001 C CNN
F 3 "" H 5800 725 50  0001 C CNN
	1    5800 725 
	1    0    0    -1  
$EndComp
Wire Wire Line
	8900 1350 8575 1350
Text Label 8575 1350 0    50   ~ 0
IR_Rx
Wire Wire Line
	5075 4050 4775 4050
Text Label 4775 4050 0    50   ~ 0
IR_Rx
Text Notes 10225 5725 2    50   ~ 0
UART\n(violet)
$Sheet
S 8950 5475 925  400 
U 5E8477B4
F0 "UART Connector" 50
F1 "uart_trrs_connector.sch" 50
F2 "Tx" I L 8950 5600 50 
F3 "Rx" I L 8950 5775 50 
$EndSheet
Wire Wire Line
	8950 5600 8725 5600
Wire Wire Line
	8950 5775 8725 5775
Text Label 8725 5600 0    50   ~ 0
TX_1
Text Label 8725 5775 0    50   ~ 0
RX_1
$Comp
L power:GND #PWR0144
U 1 1
P 8300 1075
F 0 "#PWR0144" H 8300 825 50  0001 C CNN
F 1 "GND" H 8305 902 50  0000 C CNN
F 2 "" H 8300 1075 50  0001 C CNN
F 3 "" H 8300 1075 50  0001 C CNN
	1    8300 1075
	1    0    0    -1  
$EndComp
Wire Wire Line
	8300 725  8300 750 
Wire Wire Line
	8300 1050 8300 1075
$Comp
L Device:CP C111
U 1 1
P 8300 900
F 0 "C111" H 8418 946 50  0000 L CNN
F 1 "22uF" H 8418 855 50  0000 L CNN
F 2 "Capacitor_SMD:C_0805_2012Metric" H 8338 750 50  0001 C CNN
F 3 "~" H 8300 900 50  0001 C CNN
F 4 "C45783" H 8300 900 50  0001 C CNN "LCSC"
	1    8300 900 
	1    0    0    -1  
$EndComp
$Comp
L power:VCC #PWR0143
U 1 1
P 8300 725
F 0 "#PWR0143" H 8300 575 50  0001 C CNN
F 1 "VCC" H 8317 898 50  0000 C CNN
F 2 "" H 8300 725 50  0001 C CNN
F 3 "" H 8300 725 50  0001 C CNN
	1    8300 725 
	1    0    0    -1  
$EndComp
Text Notes 575  7400 0    50   ~ 0
DISCLAIMER OF WARRANTY -- The Covered Source and any Products\n      are provided 'as is' and any express or implied warranties,\n      including, but not limited to, implied warranties of\n      merchantability, of satisfactory quality, non-infringement of\n      third party rights, and fitness for a particular purpose or use\n      are disclaimed in respect of any Source or Product to the\n      maximum extent permitted by law. The Licensor makes no\n      representation that any Source or Product does not or will not\n      infringe any patent, copyright, trade secret or other\n      proprietary right. The entire risk as to the use, quality, and\n      performance of any Source or Product shall be with You and not\n      the Licensor. This disclaimer of warranty is an essential part\n      of this Licence and a condition for the grant of any rights\n      granted under this Licence.
Text Notes 3350 7400 0    50   ~ 0
EXCLUSION AND LIMITATION OF LIABILITY -- The Licensor shall, to\n      the maximum extent permitted by law, have no liability for\n      direct, indirect, special, incidental, consequential, exemplary,\n      punitive or other damages of any character including, without\n      limitation, procurement of substitute goods or services, loss of\n      use, data or profits, or business interruption, however caused\n      and on any theory of contract, warranty, tort (including\n      negligence), product liability or otherwise, arising in any way\n      in relation to the Covered Source, modified Covered Source\n      and/or the Making or Conveyance of a Product, even if advised of\n      the possibility of such damages, and You shall hold the\n      Licensor(s) free and harmless from any liability, costs,\n      damages, fees and expenses, including claims by third parties,\n      in relation to such use.
$Sheet
S 8950 4225 875  350 
U 5E9F7E71
F0 "BlueSMiRF_Connector" 50
F1 "BlueSMiRF_Connector.sch" 50
F2 "Tx" I L 8950 4325 50 
F3 "Rx" I L 8950 4500 50 
$EndSheet
Connection ~ 2050 1475
Wire Wire Line
	2050 1475 2200 1475
$Comp
L power:GND #PWR?
U 1 1
P 2200 1475
AR Path="/5CBDFE18/5DEFF89B" Ref="#PWR?"  Part="1" 
AR Path="/5DEFF89B" Ref="#PWR0102"  Part="1" 
F 0 "#PWR0102" H 2200 1225 50  0001 C CNN
F 1 "GND" H 2205 1302 50  0000 C CNN
F 2 "" H 2200 1475 50  0001 C CNN
F 3 "" H 2200 1475 50  0001 C CNN
	1    2200 1475
	1    0    0    -1  
$EndComp
$Comp
L dbh_kicad_library:ATmega32U4-MU U1
U 1 1
P 5075 2950
F 0 "U1" H 5875 3331 50  0000 C CNN
F 1 "ATmega32U4-MU" H 5875 2600 50  0000 C CNB
F 2 "Package_DFN_QFN:QFN-44-1EP_7x7mm_P0.5mm_EP5.15x5.15mm" V 6365 2160 50  0001 C CNN
F 3 "/home/don/kicad/libraries/dbh_kicad_library/datasheets/atmel-7766-8-bit-avr-atmega16u4-32u4_datasheet.pdf" H 5585 790 50  0001 C CNN
F 4 "C45874" H 5845 2070 50  0001 C CNN "LCSC"
	1    5075 2950
	1    0    0    -1  
$EndComp
Wire Wire Line
	6325 4850 6325 4925
Wire Wire Line
	6325 4925 6175 4925
Connection ~ 6175 4925
$EndSCHEMATC
